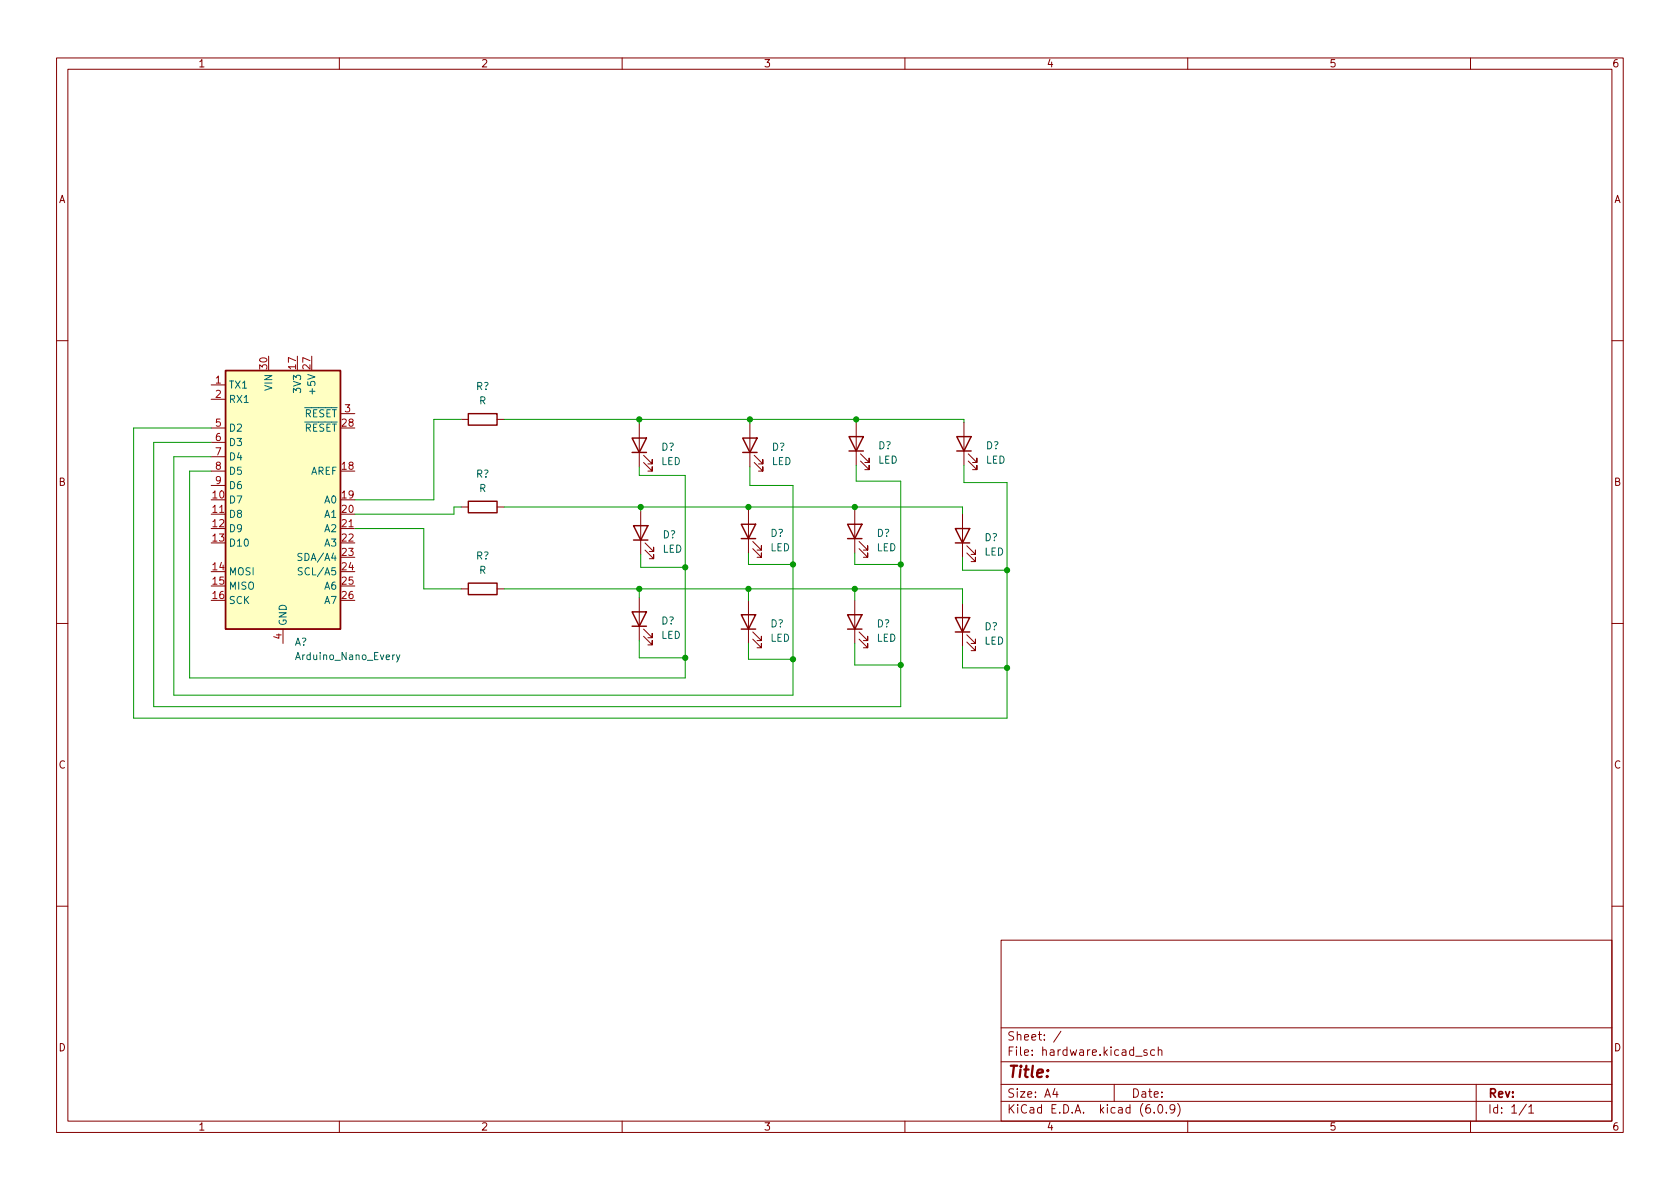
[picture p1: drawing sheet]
<svg xmlns="http://www.w3.org/2000/svg" width="297mm" height="210mm" viewBox="0 0 297 210" stroke-linecap="round" stroke-linejoin="round" font-family="sans-serif">
<g fill="none" stroke="#840000" stroke-width=".18">
<path d="M10 10.2h277v190.1h-277zM12 12.2h273v186.1h-273zM60 10.2v2M110 10.2v2M160 10.2v2M210 10.2v2M260 10.2v2M10 60.2h2M37.3 68.1h2.6M37.3 70.6h2.6M37.3 75.7h2.6M37.3 78.2h2.6"/>
<path d="M60.2 73.1h2.5M81.5 74.2h1.3M87.9 74.2h1.3M113 74.9v7.6M132.6 74.9v7.6M151.4 74.7v7.6M170.4 74.7v7.6M285 60.2h2M37.3 90.9h2.6M37.3 80.8h2.6M37.3 83.3h2.6M37.3 85.8h2.6"/>
<path d="M60.2 93.5h2.5M81.5 89.7h1.3M87.9 89.7h1.3M113.3 90.4v7.6M113.8 81.8l1.5 1.5v-.8v.8h-.7M113.8 80.5l1.5 1.5v-.7v.7h-.7M114 97.3l1.6 1.5v-.8v.8h-.8M114 96l1.6 1.5v-.7v.7h-.8M132.3 90.2v7.6M133.1 97l1.5 1.5v-.7v.7h-.7M133.1 95.8l1.5 1.5v-.8v.8h-.7M133.3 81.8l1.6 1.5v-.8v.8h-.8"/>
<path d="M133.3 80.5l1.6 1.5v-.7v.7h-.8M151.1 90.2v7.6M151.9 97l1.5 1.5v-.7v.7h-.7M151.9 95.8l1.5 1.5v-.8v.8h-.7M152.1 81.5l1.6 1.6v-.8v.8h-.8M152.1 80.3l1.6 1.5v-.8v.8h-.8M170.2 90.9v7.6M170.9 97.8l1.6 1.5v-.8v.8h-.8M170.9 96.5l1.6 1.5v-.7v.7h-.8M171.2 81.5l1.5 1.6v-.8v.8h-.7M171.2 80.3l1.5 1.5v-.8v.8h-.7M10 110.2h2"/>
<path d="M50 111.2v2.6M81.5 104.1h1.3M87.9 104.1h1.3M113 105.7v7.6M113.8 112.5l1.5 1.5v-.7v.7h-.7M113.8 111.2l1.5 1.6v-.8v.8h-.7M132.3 106.2v7.6M133.1 113l1.5 1.5v-.7v.7h-.7M133.1 111.8l1.5 1.5v-.8v.8h-.7M151.1 106.2v7.6M151.9 113l1.5 1.5v-.7v.7h-.7M151.9 111.8l1.5 1.5v-.8v.8h-.7"/>
<path d="M170.2 106.7v7.6M170.9 113.5l1.6 1.6v-.8v.8h-.8M170.9 112.3l1.6 1.5v-.8v.8h-.8M285 110.2h2M10 160.2h2M177 166.3h108v32h-108zM285 160.2h2M60 198.3v2M110 198.3v2M160 198.3v2M177 194.8h108M177 191.8h108"/>
<path d="M177 187.8h108M177 181.8h108M186.5 192.5l-.4 1h1M186.9 193v1M187.6 182.4l-1.3 1.9M197 191.8v3M200.8 186.8h1.1M202.8 185.7l-.4-.1-.2 .2 .1 .3 .5 .1v.4h-.6M204.1 196.7v.1M204.1 185.7l-.4-.1-.3 .3v.4l.2 .3h.5M204.8 185.8l.2-.2 .4 .1v.9M204.8 185.1v1.5"/>
<path d="M204.9 195.4l.2-.1a.81 .81 0 0 1 .6 .7 .81 .81 0 0 1-.3 .8h-.2a.81 .81 0 0 1-.6-.6 .81 .81 0 0 1 .3-.8zM206.2 196.7v.1M207.7 196l-.3 .3h-.3l-.2-.3 .1-.6 .4-.1 .2 .2a.99 .99 0 0 1-.3 1.3h-.3M208.2 195.1a1.72 1.72 0 0 1 0 2.3M210 198.3v2M260 198.3v2M261 191.8v6.5M269.9 195.3l-1.3 1.9M270.3 195.8l.4-.5v1.5M270.3 196.8h.9"/>
</g>
<path d="M39.9 65.5h20.3v45.7h-20.3z" fill="#ffffc2" stroke="#ffffc2" stroke-width=".18"/>
<g fill="none" stroke="#840000" stroke-width=".25">
<path d="M39.9 65.5h20.3v45.7h-20.3zM82.8 73.1h5.1v2.1h-5.1zM111.8 77.5h2.5l-1.3 2.5zM131.3 77.5h2.6l-1.3 2.5zM150.1 77.2h2.6l-1.3 2.6zM150.1 79.8h2.6M169.2 77.2h2.5l-1.3 2.6zM169.2 79.8h2.5M82.8 88.6h5.1v2.1h-5.1zM111.8 80h2.5M112 93h2.6l-1.3 2.5zM112 95.5h2.6"/>
<path d="M131.1 92.7h2.5l-1.3 2.5zM131.1 95.2h2.5M131.3 80h2.6M149.9 92.7h2.5l-1.3 2.5zM149.9 95.2h2.5M168.9 93.5h2.5l-1.2 2.5zM168.9 96h2.5M82.8 103.1h5.1v2.1h-5.1zM111.8 108.2h2.5l-1.3 2.5zM111.8 110.7h2.5M131.1 108.7h2.5l-1.3 2.5zM131.1 111.2h2.5"/>
<path d="M149.9 108.7h2.5l-1.3 2.5zM149.9 111.2h2.5M168.9 109.2h2.5l-1.2 2.6zM168.9 111.8h2.5"/>
</g>
<path d="M53.4 97.9h-.5l-.2 .1v.3l.6 .3 .1 .3-.3 .2h-.4M53.4 100.5l-.4-.1-.2 .1v.4l.5 .2 .1 .3-.2 .3-.5-.1M70.1 115.8l.3 .8M70.7 115.8l-.4 1.1-.2 .2" fill="none" stroke="#006464" stroke-width=".18"/>
<g fill="none" stroke="#009600" stroke-width=".18">
<path d="M37.3 78.2h-10.1v46.8h132.1v-39.9h-7.9v-2.8M37.3 75.7h-13.7v51.3h154.5v-41.7h-7.7v-3M81.5 74.2h-4.8v14.2h-14M89.2 74.2h81.2v.5M113 74.2v.7M132.6 74.2v.7M151.4 74.2v.5M37.3 80.8h-6.6v42.1h109.5v-37.1h-7.6v-3.3M62.7 93.5h12.2v10.6h6.6M81.5 89.7h-1.2v1.2h-17.6M89.2 89.7h81v1.2M113 82.5v1.6h8.2v35.8h-87.7v-36.6h3.8"/>
<path d="M113.3 89.7v.7M113.3 98v2.3h7.9M132.3 89.7v.5M132.3 97.8v2h7.9M151.1 89.7v.5M151.1 97.8v2h8.2M170.2 98.5v2.3h7.9M89.2 104.1h81v2.6M113 113.3v3h8.2M113 104.1v1.6M132.3 104.1v2.1M132.3 113.8v2.8h7.9"/>
<path d="M151.1 113.8v3.8h8.2M151.1 104.1v2.1M170.2 114.3v3.8h7.9"/>
</g>
<g fill="#009600" stroke="#009600" stroke-width=".18">
<circle cx="151.1" cy="89.7" r=".46"/>
<circle cx="151.4" cy="74.2" r=".46"/>
<circle cx="132.6" cy="74.2" r=".46"/>
<circle cx="178.1" cy="100.8" r=".46"/>
<circle cx="159.3" cy="99.8" r=".46"/>
<circle cx="151.1" cy="104.1" r=".46"/>
<circle cx="113" cy="104.1" r=".46"/>
<circle cx="132.3" cy="104.1" r=".46"/>
<circle cx="121.2" cy="100.3" r=".46"/>
<circle cx="140.2" cy="99.8" r=".46"/>
<circle cx="113.3" cy="89.7" r=".46"/>
<circle cx="113" cy="74.2" r=".46"/>
<circle cx="132.3" cy="89.7" r=".46"/>
<circle cx="140.2" cy="116.6" r=".46"/>
<circle cx="178.1" cy="118.1" r=".46"/>
<circle cx="159.3" cy="117.6" r=".46"/>
<circle cx="121.2" cy="116.3" r=".46"/>
</g>
<text font-size="2.8" fill="#840000" x="178" y="190.6">Title:</text>
<g font-size="2.1" fill="#840000">
<text x="178" y="184">Sheet: /</text>
<text x="178" y="186.7">File: hardware.kicad_sch</text>
<text x="178" y="196.9">KiCad E.D.A. kicad (6.0.9)</text>
<text x="178" y="194.1">Size: A4</text>
<text x="200" y="194.1">Date:</text>
<text x="263" y="194.1">Rev:</text>
<text x="263" y="196.9">Id: 1/1</text>
</g>
<g font-size="1.8" fill="#840000">
<text x="35" y="11.9">1</text>
<text x="85" y="11.9">2</text>
<text x="135" y="11.9">3</text>
<text x="185" y="11.9">4</text>
<text x="235" y="11.9">5</text>
<text x="285" y="11.9">6</text>
<text x="10.3" y="35.9">A</text>
<text x="285.3" y="35.9">A</text>
<text x="10.3" y="85.9">B</text>
<text x="285.3" y="85.9">B</text>
<text x="10.3" y="135.9">C</text>
<text x="285.3" y="135.9">C</text>
<text x="10.3" y="185.9">D</text>
<text x="285.3" y="185.9">D</text>
<text x="35" y="199.9">1</text>
<text x="85" y="199.9">2</text>
<text x="135" y="199.9">3</text>
<text x="185" y="199.9">4</text>
<text x="235" y="199.9">5</text>
<text x="285" y="199.9">6</text>
</g>
<g font-size="1.8" fill="#a90000">
<text x="47.2" y="65.2" transform="rotate(-90 47.2 65.2)">30</text>
<text x="52.3" y="65.2" transform="rotate(-90 52.3 65.2)">17</text>
<text x="54.9" y="65.2" transform="rotate(-90 54.9 65.2)">27</text>
<text x="38.1" y="67.8">1</text>
<text x="38.1" y="70.4">2</text>
<text x="38.1" y="75.4">5</text>
<text x="38.1" y="78">6</text>
<text x="60.5" y="75.4">28</text>
<text x="61" y="72.9">3</text>
<text x="38.1" y="80.5">7</text>
<text x="38.1" y="83.1">8</text>
<text x="60.5" y="83.1">18</text>
<text x="37.6" y="88.1">10</text>
<text x="38.1" y="85.6">9</text>
<text x="60.5" y="88.1">19</text>
<text x="37.6" y="90.7">11</text>
<text x="37.6" y="93.2">12</text>
<text x="37.6" y="95.8">13</text>
<text x="60.5" y="90.7">20</text>
<text x="60.5" y="93.2">21</text>
<text x="60.5" y="95.8">22</text>
<text x="37.6" y="100.8">14</text>
<text x="60.5" y="98.3">23</text>
<text x="60.5" y="100.8">24</text>
<text x="37.6" y="103.4">15</text>
<text x="37.6" y="105.9">16</text>
<text x="60.5" y="103.4">25</text>
<text x="60.5" y="105.9">26</text>
<text x="49.8" y="113" transform="rotate(-90 49.8 113)">4</text>
</g>
<g font-size="1.8" fill="#006464">
<text x="40.4" y="68.7">TX1</text>
<text x="40.4" y="71.2">RX1</text>
<text x="48.1" y="69" transform="rotate(-90 48.1 69)">VIN</text>
<text x="53.2" y="69.2" transform="rotate(-90 53.2 69.2)">3V3</text>
<text x="55.8" y="69.2" transform="rotate(-90 55.8 69.2)">+5V</text>
<text x="84.2" y="69">R?</text>
<text x="84.7" y="71.5">R</text>
<text x="40.4" y="76.3">D2</text>
<text x="52.4" y="76.3">~{RESET}</text>
<text x="52.4" y="73.8">~{RESET}</text>
<text x="40.4" y="78.9">D3</text>
<text x="40.4" y="81.4">D4</text>
<text x="40.4" y="83.9">D5</text>
<text x="54.9" y="83.9">AREF</text>
<text x="116.9" y="82.2">LED</text>
<text x="116.9" y="79.7">D?</text>
<text x="136.4" y="82.2">LED</text>
<text x="136.5" y="79.7">D?</text>
<text x="155.2" y="82">LED</text>
<text x="155.3" y="79.4">D?</text>
<text x="174.3" y="82">LED</text>
<text x="174.3" y="79.4">D?</text>
<text x="40.4" y="89">D7</text>
<text x="40.4" y="86.5">D6</text>
<text x="57.4" y="89">A0</text>
<text x="84.2" y="84.4">R?</text>
<text x="84.7" y="87">R</text>
<text x="40.4" y="91.6">D8</text>
<text x="40.4" y="94.1">D9</text>
<text x="57.4" y="91.6">A1</text>
<text x="57.4" y="94.1">A2</text>
<text x="117.2" y="95.2">D?</text>
<text x="136.2" y="94.9">D?</text>
<text x="155" y="94.9">D?</text>
<text x="174.1" y="95.7">D?</text>
<text x="40.4" y="96.6">D10</text>
<text x="40.4" y="101.7">MOSI</text>
<text x="53.2" y="99.2">SDA/A4</text>
<text x="53.4" y="101.7">SCL/A5</text>
<text x="57.4" y="96.6">A3</text>
<text x="84.2" y="98.9">R?</text>
<text x="84.7" y="101.5">R</text>
<text x="117.1" y="97.7">LED</text>
<text x="136.2" y="97.5">LED</text>
<text x="155" y="97.5">LED</text>
<text x="174" y="98.2">LED</text>
<text x="40.4" y="104.3">MISO</text>
<text x="40.4" y="106.8">SCK</text>
<text x="57.4" y="104.3">A6</text>
<text x="57.4" y="106.8">A7</text>
<text x="50.7" y="110.7" transform="rotate(-90 50.7 110.7)">GND</text>
<text x="116.9" y="113">LED</text>
<text x="116.9" y="110.4">D?</text>
<text x="136.2" y="113.5">LED</text>
<text x="136.2" y="110.9">D?</text>
<text x="155" y="113.5">LED</text>
<text x="155" y="110.9">D?</text>
<text x="174" y="114">LED</text>
<text x="174.1" y="111.4">D?</text>
<text x="52" y="114.2">A?</text>
<text x="52.5" y="116.7">Arduino_Nano_Every</text>
</g>
</svg>
